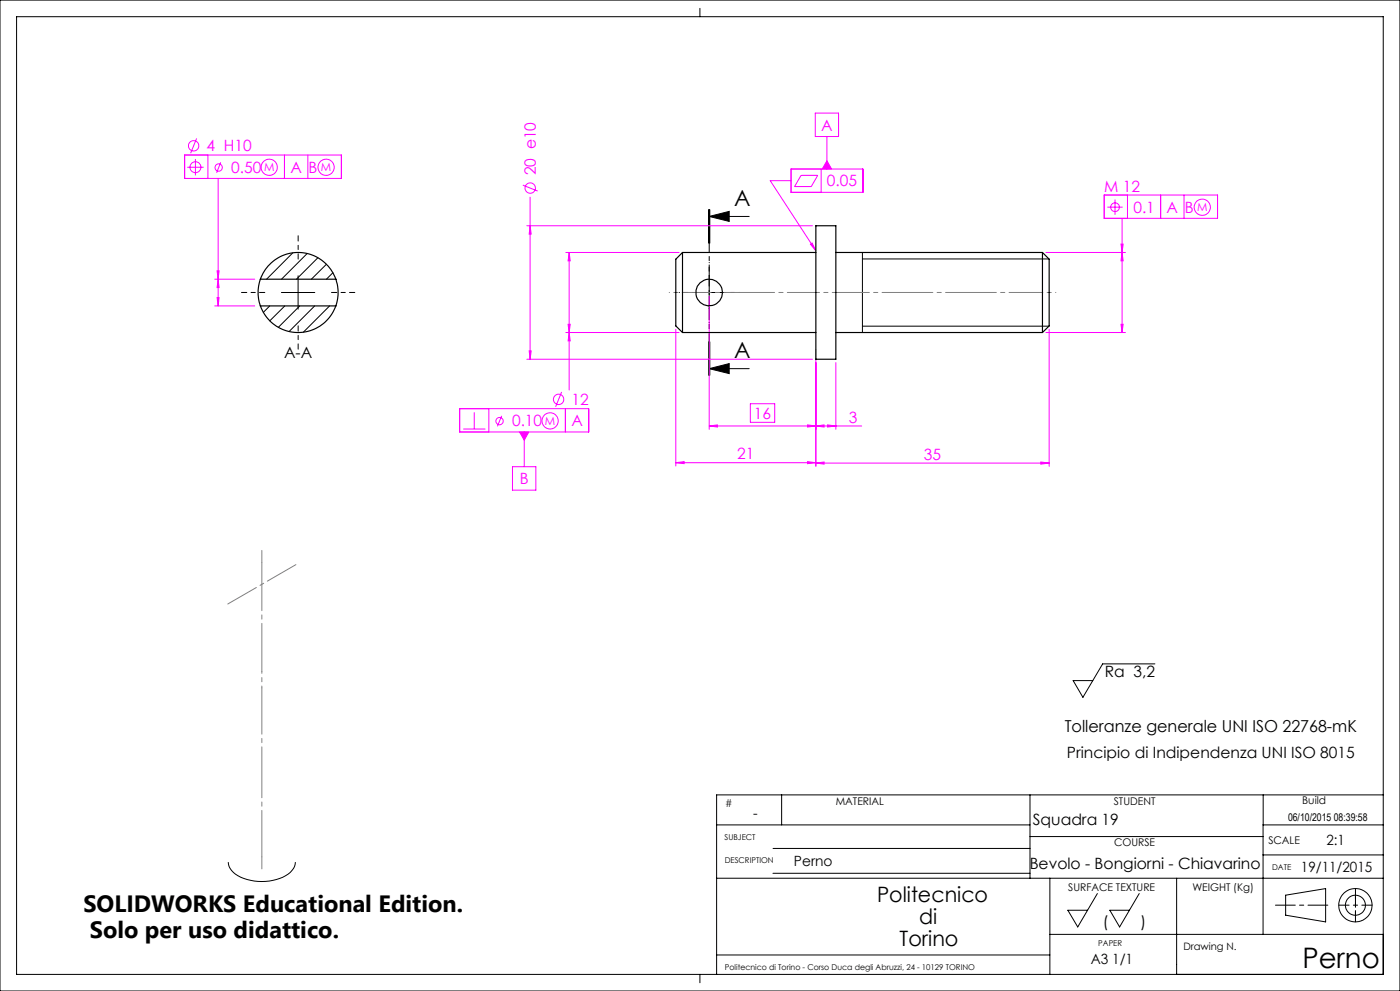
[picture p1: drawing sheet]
<svg xmlns="http://www.w3.org/2000/svg" width="420mm" height="297mm" viewBox="0 0 420 297" stroke-linecap="round" stroke-linejoin="round" font-family="sans-serif">
<g fill="none" stroke="#000" stroke-width=".3">
<path d="M0 0h420v297h-420zM5 5h410v287h-410zM210 2.5v2.5M212.6 62.9v10M212.8 64.9l6-1.5v3zM212.8 64.9h12M212.8 62.9v10M212.9 62.9v10M258.7 75.7v24M258.7 77.6h56M84.4 87.7h10M89.4 82.7v10"/>
<path d="M207.8 87.7h9.9M212.8 82.7v10M258.7 97.8h56M212.6 102.5v10M212.8 110.5l6-1.5v3zM212.8 110.5h12M212.8 102.5v10M212.9 102.5v10zM346.5 199h-15.7l-5.9 10-3-5h5.9M234.5 238.2v9M309 238.2v25M379 238.2v9"/>
<path d="M415 238.2h-200v53.8M68.5 258.4a6.5 6.5 0 0 0 5.7 5.2 14.8 14.8 0 0 0 12.9-2.1 4.4 4.4 0 0 0 1.5-3.1M215 247.2h94M231.9 254.3h77.1M309 250.7h69.9M378.9 256.2h36.1M415 247.2h-36.1v32.8M215 263.2h200M231.9 261.7h77.1M315 263.2v28.8M353 263.2v28.8M385.7 268.3l12-2v10l-12-2z"/>
<path d="M210 292v2.5M215 286.2h100M315 280h100"/>
<circle cx="406.6" cy="271.3" r="5"/>
<circle cx="406.6" cy="271.3" r="3"/>
</g>
<path d="M401.6 271.3h10M406.6 276.3v-10" fill="none" stroke="#000" stroke-width=".3" stroke-dasharray="6.3 1.3 1.3 1.3" stroke-dashoffset="3.3"/>
<path d="M382.6 271.3h15.7" fill="none" stroke="#000" stroke-width=".3" stroke-dasharray="6.3 1.3 1.3 1.3" stroke-dashoffset=".4"/>
<path d="M406.6 268.3v6" fill="none" stroke="#000" stroke-width=".3" stroke-dasharray="6.3 1.3 1.3 1.3" stroke-dashoffset="3"/>
<g fill="none" stroke="#f0f" stroke-width=".3">
<path d="M244.6 33.9h7v7h-7zM55.4 46.5h47v7h-47zM56.2 50.1h4.9M58.6 47.7v4.9M59 41.5l-1.8 4.4M62.4 46.5v7M65.4 53.5v38.2M66.2 48.6l-1.2 3.2M85.3 46.5v7M92.4 46.5v7M156.8 55.5l4.5 1.8M159 59.1v48.6"/>
<path d="M237.3 50.7h21.5v6.9h-21.5zM237.3 54.1h-6.2l13.7 21M240.3 52.6h5l-1.9 3.3h-5zM246.3 50.7v6.9M248.1 48.2l1.4 2.5h-2.8zM248.1 40.9v9.8M331.3 58.5h34v6.9h-34zM334.5 59.8v4.6M338.2 58.5v6.9M348.2 58.5v6.9M355.2 58.5v6.9M158 67.7h85.7"/>
<path d="M159 67.7l.3 2.5h-.6zM169.8 75.7h33.9M170.7 75.7l.4 2.5h-.7zM170.7 75.7v41.2M243.1 73.2l.5-.4 1.2 2.3zM313.8 75.7h23.8M332.2 62.1h4.6M336.3 73.2h.6l-.3 2.5zM336.6 75.7l.3 2.5h-.6zM336.6 65.4v34.3M64.4 91.7h12M64.4 83.7h12"/>
<path d="M65.1 89.2h.6l-.3 2.5zM65.1 81.2h.6l-.3 2.5zM65.4 83.7l.3 2.5h-.6zM169.8 99.7h33.9M170.4 97.2h.7l-.4 2.5zM170.7 99.7l.4 2.5h-.7zM202.7 98.7v41M212.8 88.7v40M313.8 99.7h23.8M314.7 98.7v41.1M336.3 97.2h.6l-.3 2.5zM158 107.7h85.7"/>
<path d="M158.7 105.2h.6l-.3 2.5zM168.5 117.5l-1.8 4.4M244.8 104.7v35.1M250.8 108.7v20M137.9 122.5h38.7v7h-38.7zM139 128.6h6.6M142.3 123.6v5M146.6 122.5v7M150.5 124.6l-1.3 3.2M153.7 139.9h7.1v7h-7.1zM155.9 129.5h2.7l-1.3 2.4zM157.3 129.5v10.4"/>
<path d="M169.6 122.5v7M202.7 138.7l2.5-.3v.6zM202.7 138.7h42.1M212.8 127.7l2.4-.4v.7zM225.1 121h7.3v5.6h-7.3zM242.3 138.4l2.5 .3-2.5 .3zM242.3 127.3l2.5 .4-2.5 .3zM244.8 127.7l2.4-.4v.7zM244.8 138.8l2.4-.3v.6zM244.8 138.8h69.9M248.2 127.3l2.6 .4-2.6 .3zM258.5 127.7h-45.7"/>
<path d="M312.2 138.5l2.5 .3-2.5 .3z"/>
<circle cx="58.1" cy="43.7" r="1.55"/>
<circle cx="58.6" cy="50.1" r="1.64"/>
<circle cx="65.6" cy="50.2" r="1.1"/>
<circle cx="80.8" cy="50.1" r="2.42"/>
<circle cx="97.8" cy="50.1" r="2.42"/>
<circle cx="159.1" cy="56.4" r="1.55"/>
<circle cx="334.5" cy="62.1" r="1.31"/>
<circle cx="360.7" cy="62.1" r="2.42"/>
<circle cx="167.6" cy="119.7" r="1.55"/>
<circle cx="149.9" cy="126.2" r="1.09"/>
<circle cx="165" cy="126.1" r="2.42"/>
</g>
<path d="M207.8 87.7h-4M212.8 82.7v-4M212.8 92.7v4M217.8 87.7h4" fill="none" stroke="#000" stroke-width=".3" stroke-dasharray="15.2 1.3 1.3 1.3" stroke-dashoffset="15.1"/>
<path d="M89.4 77.7v-7M79.4 87.7h-7M89.4 97.7v7M99.4 87.7h7" fill="none" stroke="#000" stroke-width=".3" stroke-dasharray="15.2 1.3 1.3 1.3" stroke-dashoffset="13.6"/>
<path d="M212.8 62.9v49.6" fill="none" stroke="#000" stroke-width=".3" stroke-dasharray="6.3 1.3 1.3 1.3" stroke-dashoffset="3.8"/>
<path d="M78.6 168.6v-3.6M78.6 256.8v3.6" fill="none" stroke="#808080" stroke-width=".3" stroke-dasharray="15.2 1.3 1.3 1.3"/>
<path d="M78.6 256.8v-50.6" fill="none" stroke="#808080" stroke-width=".3" stroke-dasharray="15.2 1.3 1.3 1.3" stroke-dashoffset="1.4"/>
<path d="M78.6 206.1v-4.8" fill="none" stroke="#808080" stroke-width=".3" stroke-dasharray="15.2 1.3 1.3 1.3" stroke-dashoffset="14.7"/>
<path d="M78.6 201.3v-32.7" fill="none" stroke="#808080" stroke-width=".3" stroke-dasharray="15.2 1.3 1.3 1.3" stroke-dashoffset=".8"/>
<path d="M88.8 169.2l-20.5 11.8" fill="none" stroke="#808080" stroke-width=".3" stroke-dasharray="15.2 1.3 1.3 1.3" stroke-dashoffset="5.3"/>
<path d="M204.8 87.7h-4M312.8 87.7h4" fill="none" stroke="#808080" stroke-width=".3" stroke-dasharray="15.2 1.3 1.3 1.3" stroke-dashoffset="15.1"/>
<path d="M312.8 87.7h-62" fill="none" stroke="#808080" stroke-width=".3" stroke-dasharray="15.2 1.3 1.3 1.3" stroke-dashoffset="5.2"/>
<path d="M250.8 87.7h-6" fill="none" stroke="#808080" stroke-width=".3" stroke-dasharray="15.2 1.3 1.3 1.3" stroke-dashoffset="14.1"/>
<path d="M244.8 87.7h-40" fill="none" stroke="#808080" stroke-width=".3" stroke-dasharray="15.2 1.3 1.3 1.3" stroke-dashoffset="6.7"/>
<path d="M243.1 73.2l.5-.4 1.2 2.3zM248.1 48.2l1.4 2.5h-2.8zM155.9 129.5l1.4 2.4 1.3-2.4z" fill="#f0f"/>
<path d="M212.8 64.9l6-1.5v3zM212.8 110.5l6-1.5v3z" fill="#000"/>
<g fill="#f0f">
<path d="M242.3 138.4l2.5 .3-2.5 .3zM202.7 138.7l2.5-.3v.6zM242.3 127.3l2.5 .4-2.5 .3zM212.8 127.7l2.4-.4v.7z"/>
<path d="M170.7 75.7l.4 2.5h-.7zM170.4 97.2h.7l-.4 2.5zM170.7 99.7l.4 2.5h-.7zM244.8 127.7l2.4-.4v.7zM248.2 127.3l2.6 .4-2.6 .3zM244.8 138.8l2.4-.3v.6zM312.2 138.5l2.5 .3-2.5 .3zM336.3 97.2h.6l-.3 2.5zM336.6 75.7l.3 2.5h-.6zM336.3 73.2h.6l-.3 2.5zM65.1 89.2h.6l-.3 2.5zM65.4 83.7l.3 2.5h-.6zM65.1 81.2h.6l-.3 2.5z"/>
<path d="M159 67.7l.3 2.5h-.6zM158.7 105.2h.6l-.3 2.5z"/>
</g>
<g fill="none" stroke="#000" stroke-width=".35">
<path d="M204.8 75.7v24M204.8 75.7l-2.1 2v20l2.1 2M204.8 75.7h40M244.8 67.7h6v40h-6zM250.8 75.7h61.9M312.7 75.7v24M312.7 75.7l2 2v20l-2 2M78.1 83.7a12.3 12.3 0 0 0 0 8M78.1 91.7a12 12 0 0 0 11.3 8 12 12 0 0 0 11.4-8M78.1 83.7a12 12 0 0 1 11.3-8 12 12 0 0 1 11.4 8M78.1 91.7h22.7M78.1 83.7h22.7"/>
<path d="M100.8 83.7a12.3 12.3 0 0 1 0 8M204.8 99.7h40M250.8 99.7h61.9"/>
<circle cx="212.8" cy="87.7" r="4"/>
</g>
<path d="M87.8 75.8l-7.8 7.9M92.1 76l-7.6 7.7M95.4 77.3l-6.5 6.4M97.9 79.2l-4.5 4.5M80.9 91.7l-1.9 1.9M85.4 91.7l-4.5 4.5M89.9 91.7l-6.4 6.4M94.4 91.7l-7.7 7.7M98.9 91.7l-7.9 7.9M99.9 81.7l-2 2M329.2 267.8l-5.9 10-2.9-5h5.9M341.8 267.8l-5.9 10-2.9-5h5.8" fill="none" stroke="#000" stroke-width=".3"/>
<text font-size="8.5" x="390.7" y="290.1">Perno</text>
<g font-size="7.1">
<text x="25" y="273.3">SOLIDWORKS Educational Edition.</text>
<text x="26.9" y="281">Solo per uso didattico.</text>
</g>
<g font-size="6.7">
<text x="220.2" y="61.7">A</text>
<text x="220.2" y="107.3">A</text>
</g>
<g font-size="6.3">
<text x="263.1" y="270.4">Politecnico</text>
<text x="275.7" y="276.8">di</text>
<text x="269.9" y="283.7">Torino</text>
</g>
<text font-size="4.9" x="319.4" y="219.5">Tolleranze generale UNI ISO 22768-mK</text>
<g font-size="4.7" fill="#f0f">
<text x="246.4" y="39.1">A</text>
<text x="62" y="45.4">4 H10</text>
<text x="69.4" y="51.7">0.50</text>
<text x="87.1" y="51.7">A</text>
<text x="92.6" y="51.7">B</text>
<text x="160.8" y="52.5" transform="rotate(-90 160.8 52.5)">20 e10</text>
<text x="248.1" y="55.9">0.05</text>
<text x="331.3" y="57.4">M 12</text>
<text x="340" y="63.7">0.1</text>
<text x="350" y="63.7">A</text>
<text x="355.4" y="63.7">B</text>
<text x="171.5" y="121.4">12</text>
<text x="226.2" y="125.5">16</text>
<text x="153.6" y="127.7">0.10</text>
<text x="171.4" y="127.7">A</text>
<text x="254.7" y="126.6">3</text>
<text x="221.2" y="137.6">21</text>
<text x="277.2" y="137.8">35</text>
<text x="155.9" y="145.1">B</text>
</g>
<g font-size="4.7">
<text x="85.2" y="107.3">A-A</text>
<text x="331.5" y="202.9">Ra 3,2</text>
<text x="320.1" y="227.3">Principio di Indipendenza UNI ISO 8015</text>
<text x="309.9" y="247.1">Squadra 19</text>
<text x="308.9" y="260.5">Bevolo - Bongiorni - Chiavarino</text>
<text x="330.9" y="277.8">(</text>
<text x="342.2" y="277.8">)</text>
</g>
<g font-size="4.2">
<text x="225.9" y="245.1">-</text>
<text x="397.9" y="253.2">2:1</text>
<text x="238.2" y="259.5">Perno</text>
<text x="390.3" y="261.3">19/11/2015</text>
<text x="327.2" y="289">A3 1/1</text>
</g>
<g font-size="3.4" fill="#f0f">
<text x="79.2" y="51.3">M</text>
<text x="96.3" y="51.3">M</text>
<text x="359.1" y="63.3">M</text>
<text x="163.5" y="127.3">M</text>
</g>
<g font-size="3.2">
<text x="217.5" y="241.9">#</text>
<text x="250.7" y="241.3">MATERIAL</text>
<text x="334.2" y="241.2">STUDENT</text>
<text x="390.6" y="241">Build</text>
<text x="386.4" y="246.1">06/10/2015 08:39:58</text>
<text x="334.2" y="253.6">COURSE</text>
<text x="380.5" y="252.9">SCALE</text>
<text x="320.5" y="267.2">SURFACE TEXTURE</text>
<text x="357.7" y="267.2">WEIGHT (Kg)</text>
</g>
<text font-size="3.1" x="355" y="284.8">Drawing N.</text>
<g font-size="2.4">
<text x="217.4" y="251.7">SUBJECT</text>
<text x="217.4" y="258.7">DESCRIPTION</text>
<text x="381.6" y="260.6">DATE</text>
<text x="329.5" y="283.6">PAPER</text>
<text x="217.4" y="290.7">Politecnico di Torino - Corso Duca degli Abruzzi, 24 - 10129 TORINO</text>
</g>
</svg>
